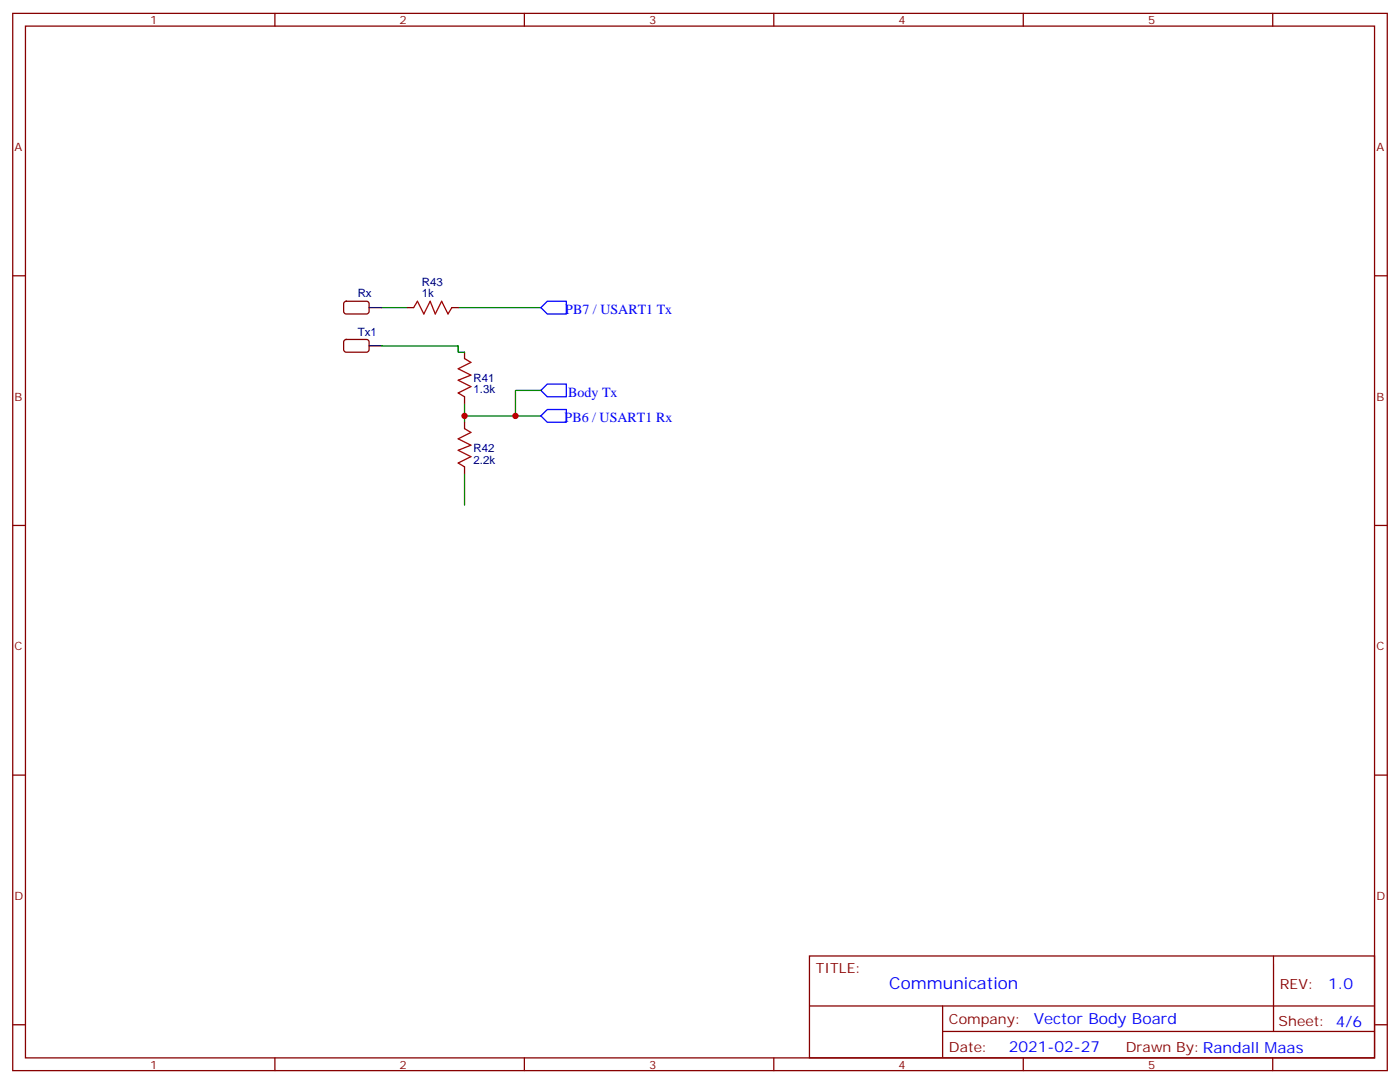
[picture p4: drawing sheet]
<svg xmlns="http://www.w3.org/2000/svg" width="388mm" height="300mm" viewBox="0 0 388 300" stroke-linecap="round" stroke-linejoin="round" font-family="sans-serif">
<g fill="none" stroke="#870000" stroke-width=".35">
<path d="M3.5 3.7h381v292.8h-381zM7.1 7.2h373.9v285.8h-373.9zM76.2 3.7v3.5M145.3 3.7v3.5M214.5 3.7v3.5M283.6 3.7v3.5M352.8 3.7v3.5M3.5 76.4h3.6M381 76.4h3.5M95.5 83.6l.5-.2 5.9 .1 .4 .6-.1 2.4-.6 .5-5.9-.1-.5-.6v-2.2zM95.5 94.2l.5-.2 5.9 .1 .4 .6-.1 2.4-.6 .4h-5.9l-.5-.7v-2.1zM112.9 85.2h1.8"/>
<path d="M125.2 85.2h1.8M128.8 97.5v1.8M128.8 109.9v1.8M128.8 116.9v1.8M128.8 129.3v1.8M3.5 145.5h3.6M381 145.5h3.5M3.5 214.7h3.6M381 214.7h3.5M224.4 264.8h156.6v28.2h-156.6zM224.4 278.6h156.5M261.3 278.6v14.1"/>
<path d="M353 264.8v20.9M3.5 283.8h3.6M76.2 293v3.5M145.3 293v3.5M214.5 293v3.5M261.3 285.7h119.6M283.6 293v3.5M352.8 293v3.5M381 283.8h3.5"/>
</g>
<path d="M105.8 95.8h21.2v1.7h1.8M105.8 85.2h7.1M127 85.2h22.9M128.8 111.7v3.5M149.9 108.1h-7v7.1M149.9 115.2h-21.1v1.7M128.8 131.1v8.8" fill="none" stroke="#008700" stroke-width=".35"/>
<path d="M102.3 85.2h3.5M102.3 95.8h3.5" fill="none" stroke="#000" stroke-width=".35"/>
<path d="M114.7 85.2l1-1.8 1.8 3.6 1.7-3.6 1.4 3.6 1.8-3.6 1.8 3.6 1-1.8M128.8 99.3l1.7 1.1-3.5 1.7 3.5 1.8-3.5 1.4 3.5 1.8-3.5 1.7 1.8 1.1M128.8 118.7l1.7 1.1-3.5 1.7 3.5 1.8-3.5 1.4 3.5 1.8-3.5 1.7 1.8 1.1" fill="none" stroke="#a10000" stroke-width=".35"/>
<path d="M151.7 83.4h5.3v3.6h-5.3l-1.8-1.8zM151.7 106.4h5.3v3.5h-5.3l-1.8-1.8zM151.7 113.4h5.3v3.5h-5.3l-1.8-1.7z" fill="none" stroke="#00f" stroke-width=".35"/>
<g fill="#c00">
<circle cx="142.9" cy="115.2" r=".88"/>
<circle cx="128.8" cy="115.2" r=".88"/>
</g>
<text font-size="4.6" fill="#00f" x="246.5" y="273.8">Communication</text>
<g font-size="4.2" fill="#00f">
<text x="368.2" y="274">1.0</text>
<text x="286.5" y="283.6">Vector Body Board</text>
<text x="279.6" y="291.4">2021-02-27</text>
</g>
<g font-size="3.9" fill="#00f">
<text x="156.7" y="87">PB7 / USART1 Tx</text>
<text x="157.5" y="109.9">Body Tx</text>
<text x="156.5" y="116.9">PB6 / USART1 Rx</text>
</g>
<g font-size="3.9" fill="#800">
<text x="226.1" y="269.3">TITLE:</text>
<text x="354.8" y="274">REV:</text>
<text x="263" y="283.5">Company:</text>
<text x="354.4" y="284.2">Sheet: 4/6</text>
<text x="263" y="291.2">Date:</text>
<text x="312.1" y="291.3">Drawn By:Randall Maas</text>
</g>
<g font-size="3.2" fill="#800">
<text x="41.6" y="6.7">1</text>
<text x="110.8" y="6.7">2</text>
<text x="179.9" y="6.7">3</text>
<text x="249.1" y="6.7">4</text>
<text x="318.2" y="6.7">5</text>
<text x="4.1" y="41.8">A</text>
<text x="381.5" y="41.8">A</text>
<text x="4.1" y="110.9">B</text>
<text x="381.5" y="110.9">B</text>
<text x="4.1" y="180.1">C</text>
<text x="381.5" y="180.1">C</text>
<text x="4.1" y="249.2">D</text>
<text x="381.5" y="249.2">D</text>
<text x="41.6" y="296">1</text>
<text x="110.8" y="296">2</text>
<text x="179.9" y="296">3</text>
<text x="249.1" y="296">4</text>
<text x="318.2" y="296">5</text>
</g>
<g font-size="3.2" fill="#000080">
<text x="99.2" y="82.4">Rx</text>
<text x="116.9" y="82.4">1k</text>
<text x="116.9" y="79.2">R43</text>
<text x="99.2" y="93">Tx1</text>
<text x="131.2" y="105.8">R41</text>
<text x="131.2" y="108.9">1.3k</text>
<text x="131.2" y="125.2">R42</text>
<text x="131.2" y="128.4">2.2k</text>
</g>
</svg>
